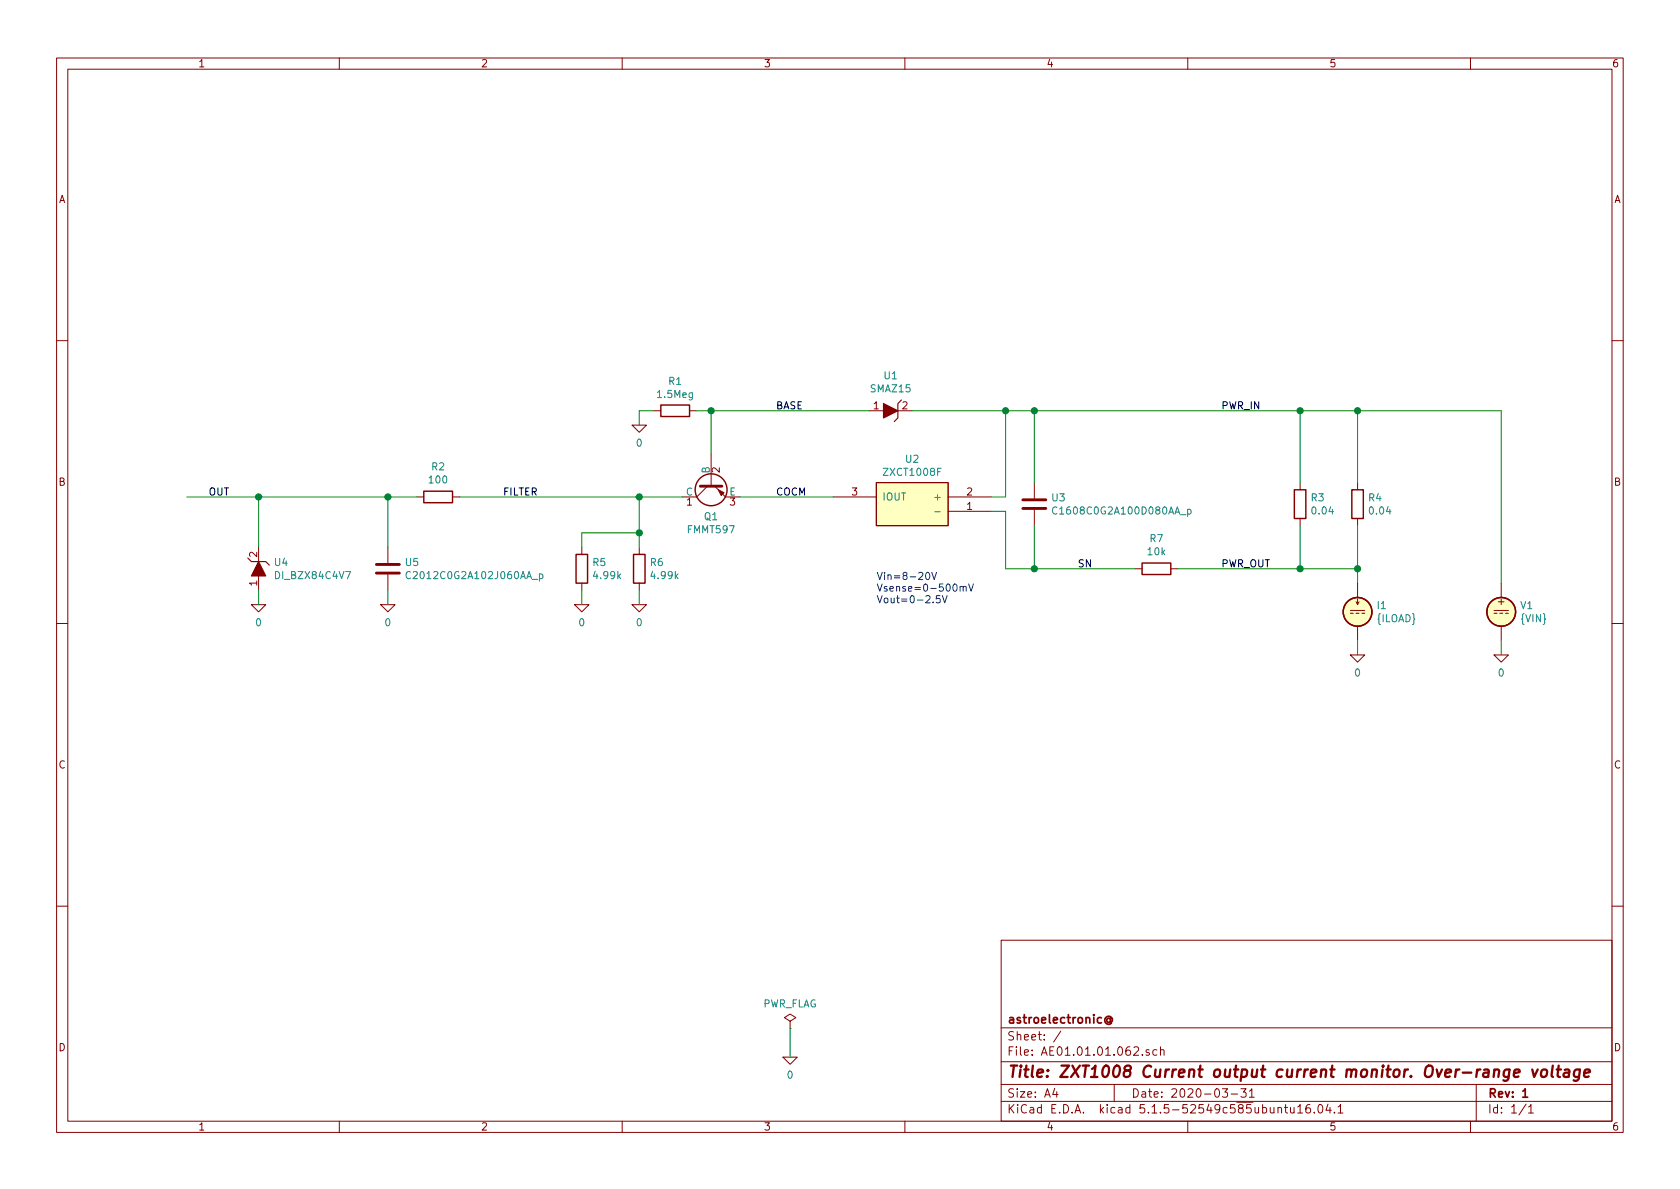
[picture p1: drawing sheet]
EESchema Schematic File Version 4
EELAYER 30 0
EELAYER END
$Descr A4 11693 8268
encoding utf-8
Sheet 1 1
Title "ZXT1008 Current output current monitor. Over-range voltage"
Date "2020-03-31"
Rev "1"
Comp "astroelectronic@"
Comment1 ""
Comment2 ""
Comment3 ""
Comment4 ""
$EndDescr
Wire Wire Line
	8200 3950 9050 3950
Text Label 8500 3950 0    50   ~ 0
PWR_OUT
Text Notes 6100 4200 0    50   ~ 0
Vin=8-20V\nVsense=0-500mV\nVout=0-2.5V
Wire Wire Line
	9050 3950 9050 3650
Connection ~ 9050 3950
Wire Wire Line
	9450 3650 9450 3950
Connection ~ 9450 3950
Wire Wire Line
	9450 2850 9450 3350
Connection ~ 9050 2850
Connection ~ 9450 2850
Wire Wire Line
	6900 3450 7000 3450
Wire Wire Line
	6350 2850 7000 2850
Text Label 8500 2850 0    50   ~ 0
PWR_IN
Wire Wire Line
	7000 3450 7000 2850
Wire Wire Line
	7200 2850 7200 3350
Connection ~ 7200 2850
Wire Wire Line
	5150 3450 5800 3450
Text Label 7500 3950 0    50   ~ 0
SN
Wire Wire Line
	4950 3150 4950 2850
Wire Wire Line
	4850 2850 4950 2850
Connection ~ 4950 2850
Wire Wire Line
	4550 2850 4450 2850
Wire Wire Line
	4450 2850 4450 2950
Wire Wire Line
	4450 3450 4450 3700
Connection ~ 4450 3450
Wire Wire Line
	4050 4200 4050 4100
Wire Wire Line
	4450 4200 4450 4100
Wire Wire Line
	2700 3450 2700 3800
Wire Wire Line
	2700 4200 2700 4100
Wire Wire Line
	3200 3450 4450 3450
Wire Wire Line
	4450 3700 4050 3700
Wire Wire Line
	4050 3700 4050 3800
Connection ~ 4450 3700
Connection ~ 2700 3450
Text Label 3500 3450 0    50   ~ 0
FILTER
Text Label 1450 3450 0    50   ~ 0
OUT
Text Label 5400 3450 0    50   ~ 0
COCM
Wire Wire Line
	10450 2850 10450 4050
Wire Wire Line
	9450 4550 9450 4450
Wire Wire Line
	10450 4550 10450 4450
Text Label 5400 2850 0    50   ~ 0
BASE
Wire Wire Line
	1300 3450 1800 3450
Wire Wire Line
	1800 3800 1800 3450
Connection ~ 1800 3450
Wire Wire Line
	1800 4200 1800 4100
Wire Wire Line
	9050 3950 9450 3950
Wire Wire Line
	9450 3950 9450 4050
Wire Wire Line
	9050 2850 9450 2850
Wire Wire Line
	9450 2850 10450 2850
Wire Wire Line
	7200 3950 7900 3950
Wire Wire Line
	7200 2850 9050 2850
Wire Wire Line
	7000 2850 7200 2850
Wire Wire Line
	4950 2850 6050 2850
Wire Wire Line
	4450 3450 4750 3450
Wire Wire Line
	4450 3700 4450 3800
Wire Wire Line
	2700 3450 2900 3450
Wire Wire Line
	1800 3450 2700 3450
$Comp
L pspice:0 #GND0101
U 1 1
P 5500 7350
F 0 "#GND0101" H 5500 7250 50  0001 C CNN
F 1 "0" H 5500 7227 50  0000 C CNN
F 2 "" H 5500 7350 50  0001 C CNN
F 3 "~" H 5500 7350 50  0001 C CNN
	1    5500 7350
	1    0    0    -1  
$EndComp
$Comp
L power:PWR_FLAG #FLG0101
U 1 1
P 5500 7150
F 0 "#FLG0101" H 5500 7225 50  0001 C CNN
F 1 "PWR_FLAG" H 5500 7323 50  0000 C CNN
F 2 "" H 5500 7150 50  0001 C CNN
F 3 "~" H 5500 7150 50  0001 C CNN
	1    5500 7150
	1    0    0    -1  
$EndComp
Wire Wire Line
	5500 7350 5500 7150
$Comp
L pspice:0 #GND0102
U 1 1
P 9450 4550
F 0 "#GND0102" H 9450 4450 50  0001 C CNN
F 1 "0" H 9450 4427 50  0000 C CNN
F 2 "" H 9450 4550 50  0001 C CNN
F 3 "~" H 9450 4550 50  0001 C CNN
	1    9450 4550
	1    0    0    -1  
$EndComp
$Comp
L pspice:0 #GND0103
U 1 1
P 10450 4550
F 0 "#GND0103" H 10450 4450 50  0001 C CNN
F 1 "0" H 10450 4427 50  0000 C CNN
F 2 "" H 10450 4550 50  0001 C CNN
F 3 "~" H 10450 4550 50  0001 C CNN
	1    10450 4550
	1    0    0    -1  
$EndComp
$Comp
L pspice:0 #GND0104
U 1 1
P 4450 4200
F 0 "#GND0104" H 4450 4100 50  0001 C CNN
F 1 "0" H 4450 4077 50  0000 C CNN
F 2 "" H 4450 4200 50  0001 C CNN
F 3 "~" H 4450 4200 50  0001 C CNN
	1    4450 4200
	1    0    0    -1  
$EndComp
$Comp
L pspice:0 #GND0105
U 1 1
P 4050 4200
F 0 "#GND0105" H 4050 4100 50  0001 C CNN
F 1 "0" H 4050 4077 50  0000 C CNN
F 2 "" H 4050 4200 50  0001 C CNN
F 3 "~" H 4050 4200 50  0001 C CNN
	1    4050 4200
	1    0    0    -1  
$EndComp
$Comp
L pspice:0 #GND0106
U 1 1
P 2700 4200
F 0 "#GND0106" H 2700 4100 50  0001 C CNN
F 1 "0" H 2700 4077 50  0000 C CNN
F 2 "" H 2700 4200 50  0001 C CNN
F 3 "~" H 2700 4200 50  0001 C CNN
	1    2700 4200
	1    0    0    -1  
$EndComp
$Comp
L pspice:0 #GND0107
U 1 1
P 1800 4200
F 0 "#GND0107" H 1800 4100 50  0001 C CNN
F 1 "0" H 1800 4077 50  0000 C CNN
F 2 "" H 1800 4200 50  0001 C CNN
F 3 "~" H 1800 4200 50  0001 C CNN
	1    1800 4200
	1    0    0    -1  
$EndComp
$Comp
L pspice:0 #GND0108
U 1 1
P 4450 2950
F 0 "#GND0108" H 4450 2850 50  0001 C CNN
F 1 "0" H 4450 2827 50  0000 C CNN
F 2 "" H 4450 2950 50  0001 C CNN
F 3 "~" H 4450 2950 50  0001 C CNN
	1    4450 2950
	1    0    0    -1  
$EndComp
$Comp
L AE01.17.01.000:ZXCT1008F U2
U 1 1
P 6350 3500
F 0 "U2" H 6350 3815 50  0000 C CNN
F 1 "ZXCT1008F" H 6350 3724 50  0000 C CNN
F 2 "" H 6100 3050 50  0001 L BNN
F 3 "~" H 6100 2950 50  0001 L BNN
F 4 "X" H 6350 3500 50  0001 C CNN "Spice_Primitive"
F 5 "ZXCT1008F" H 6350 3500 50  0001 C CNN "Spice_Model"
F 6 "Y" H 6350 3500 50  0001 C CNN "Spice_Netlist_Enabled"
F 7 "models/ZXCT1008.spice.txt" H 6350 3500 50  0001 C CNN "Spice_Lib_File"
	1    6350 3500
	1    0    0    -1  
$EndComp
Wire Wire Line
	9050 2850 9050 3350
$Comp
L Device:R R3
U 1 1
P 9050 3500
F 0 "R3" H 9120 3546 50  0000 L CNN
F 1 "0.04" H 9120 3455 50  0000 L CNN
F 2 "" V 8980 3500 50  0001 C CNN
F 3 "~" H 9050 3500 50  0001 C CNN
F 4 "R" H 9050 3500 50  0001 C CNN "Spice_Primitive"
F 5 "0.04" H 9050 3500 50  0001 C CNN "Spice_Model"
F 6 "Y" H 9050 3500 50  0001 C CNN "Spice_Netlist_Enabled"
	1    9050 3500
	1    0    0    -1  
$EndComp
$Comp
L Device:R R4
U 1 1
P 9450 3500
F 0 "R4" H 9520 3546 50  0000 L CNN
F 1 "0.04" H 9520 3455 50  0000 L CNN
F 2 "" V 9380 3500 50  0001 C CNN
F 3 "~" H 9450 3500 50  0001 C CNN
F 4 "R" H 9450 3500 50  0001 C CNN "Spice_Primitive"
F 5 "0.04" H 9450 3500 50  0001 C CNN "Spice_Model"
F 6 "Y" H 9450 3500 50  0001 C CNN "Spice_Netlist_Enabled"
	1    9450 3500
	1    0    0    -1  
$EndComp
$Comp
L Device:R R7
U 1 1
P 8050 3950
F 0 "R7" V 8257 3950 50  0000 C CNN
F 1 "10k" V 8166 3950 50  0000 C CNN
F 2 "" V 7980 3950 50  0001 C CNN
F 3 "~" H 8050 3950 50  0001 C CNN
F 4 "R" H 8050 3950 50  0001 C CNN "Spice_Primitive"
F 5 "10k" H 8050 3950 50  0001 C CNN "Spice_Model"
F 6 "Y" H 8050 3950 50  0001 C CNN "Spice_Netlist_Enabled"
	1    8050 3950
	0    -1   -1   0   
$EndComp
$Comp
L Device:C U3
U 1 1
P 7200 3500
F 0 "U3" H 7315 3546 50  0000 L CNN
F 1 "C1608C0G2A100D080AA_p" H 7315 3455 50  0000 L CNN
F 2 "" H 7238 3350 50  0001 C CNN
F 3 "~" H 7200 3500 50  0001 C CNN
F 4 "X" H 7200 3500 50  0001 C CNN "Spice_Primitive"
F 5 "C1608C0G2A100D080AA_p" H 7200 3500 50  0001 C CNN "Spice_Model"
F 6 "Y" H 7200 3500 50  0001 C CNN "Spice_Netlist_Enabled"
F 7 "models/C1608C0G2A100D080AA_p.mod" H 7200 3500 50  0001 C CNN "Spice_Lib_File"
	1    7200 3500
	1    0    0    -1  
$EndComp
$Comp
L Device:R R1
U 1 1
P 4700 2850
F 0 "R1" V 4493 2850 50  0000 C CNN
F 1 "1.5Meg" V 4584 2850 50  0000 C CNN
F 2 "" V 4630 2850 50  0001 C CNN
F 3 "~" H 4700 2850 50  0001 C CNN
F 4 "R" H 4700 2850 50  0001 C CNN "Spice_Primitive"
F 5 "1.5Meg" H 4700 2850 50  0001 C CNN "Spice_Model"
F 6 "Y" H 4700 2850 50  0001 C CNN "Spice_Netlist_Enabled"
	1    4700 2850
	0    1    1    0   
$EndComp
$Comp
L Device:R R5
U 1 1
P 4050 3950
F 0 "R5" H 4120 3996 50  0000 L CNN
F 1 "4.99k" H 4120 3905 50  0000 L CNN
F 2 "" V 3980 3950 50  0001 C CNN
F 3 "~" H 4050 3950 50  0001 C CNN
F 4 "R" H 4050 3950 50  0001 C CNN "Spice_Primitive"
F 5 "4.99k" H 4050 3950 50  0001 C CNN "Spice_Model"
F 6 "Y" H 4050 3950 50  0001 C CNN "Spice_Netlist_Enabled"
	1    4050 3950
	1    0    0    -1  
$EndComp
$Comp
L Device:R R6
U 1 1
P 4450 3950
F 0 "R6" H 4520 3996 50  0000 L CNN
F 1 "4.99k" H 4520 3905 50  0000 L CNN
F 2 "" V 4380 3950 50  0001 C CNN
F 3 "~" H 4450 3950 50  0001 C CNN
F 4 "R" H 4450 3950 50  0001 C CNN "Spice_Primitive"
F 5 "4.99k" H 4450 3950 50  0001 C CNN "Spice_Model"
F 6 "Y" H 4450 3950 50  0001 C CNN "Spice_Netlist_Enabled"
	1    4450 3950
	1    0    0    -1  
$EndComp
$Comp
L Device:R R2
U 1 1
P 3050 3450
F 0 "R2" V 3257 3450 50  0000 C CNN
F 1 "100" V 3166 3450 50  0000 C CNN
F 2 "" V 2980 3450 50  0001 C CNN
F 3 "~" H 3050 3450 50  0001 C CNN
F 4 "R" H 3050 3450 50  0001 C CNN "Spice_Primitive"
F 5 "100" H 3050 3450 50  0001 C CNN "Spice_Model"
F 6 "Y" H 3050 3450 50  0001 C CNN "Spice_Netlist_Enabled"
	1    3050 3450
	0    -1   -1   0   
$EndComp
$Comp
L Device:C U5
U 1 1
P 2700 3950
F 0 "U5" H 2815 3996 50  0000 L CNN
F 1 "C2012C0G2A102J060AA_p" H 2815 3905 50  0000 L CNN
F 2 "" H 2738 3800 50  0001 C CNN
F 3 "~" H 2700 3950 50  0001 C CNN
F 4 "X" H 2700 3950 50  0001 C CNN "Spice_Primitive"
F 5 "C2012C0G2A102J060AA_p" H 2700 3950 50  0001 C CNN "Spice_Model"
F 6 "Y" H 2700 3950 50  0001 C CNN "Spice_Netlist_Enabled"
F 7 "models/C2012C0G2A102J060AA_p.mod" H 2700 3950 50  0001 C CNN "Spice_Lib_File"
	1    2700 3950
	1    0    0    -1  
$EndComp
$Comp
L AE01.17.01.000:FMMT597 Q1
U 1 1
P 4950 3350
F 0 "Q1" V 5185 3350 50  0000 C CNN
F 1 "FMMT597" V 5276 3350 50  0000 C CNN
F 2 "" H 5150 3150 50  0001 L BNN
F 3 "~" H 5150 3050 50  0001 L BNN
F 4 "Q" H 4950 3350 50  0001 C CNN "Spice_Primitive"
F 5 "FMMT597" H 4950 3350 50  0001 C CNN "Spice_Model"
F 6 "Y" H 4950 3350 50  0001 C CNN "Spice_Netlist_Enabled"
F 7 "models/FMMT597.spice.txt" H 4950 3350 50  0001 C CNN "Spice_Lib_File"
	1    4950 3350
	0    -1   1    0   
$EndComp
$Comp
L Simulation_SPICE:IDC I1
U 1 1
P 9450 4250
F 0 "I1" H 9580 4296 50  0000 L CNN
F 1 "{ILOAD}" H 9580 4205 50  0000 L CNN
F 2 "" H 9450 4250 50  0001 C CNN
F 3 "~" H 9450 4250 50  0001 C CNN
F 4 "Y" H 9450 4250 50  0001 L CNN "Spice_Netlist_Enabled"
F 5 "I" H 9450 4250 50  0001 L CNN "Spice_Primitive"
	1    9450 4250
	1    0    0    -1  
$EndComp
$Comp
L Simulation_SPICE:VDC V1
U 1 1
P 10450 4250
F 0 "V1" H 10580 4296 50  0000 L CNN
F 1 "{VIN}" H 10580 4205 50  0000 L CNN
F 2 "" H 10450 4250 50  0001 C CNN
F 3 "~" H 10450 4250 50  0001 C CNN
F 4 "Y" H 10450 4250 50  0001 L CNN "Spice_Netlist_Enabled"
F 5 "V" H 10450 4250 50  0001 L CNN "Spice_Primitive"
	1    10450 4250
	1    0    0    -1  
$EndComp
$Comp
L AE01.17.01.000:SMAZ15 U1
U 1 1
P 6200 2850
F 0 "U1" H 6200 2609 50  0000 C CNN
F 1 "SMAZ15" H 6200 2700 50  0000 C CNN
F 2 "" H 6300 2650 50  0001 L BNN
F 3 "~" H 6300 2550 50  0001 L BNN
F 4 "X" H 6200 2850 50  0001 C CNN "Spice_Primitive"
F 5 "SMAZ15" H 6200 2850 50  0001 C CNN "Spice_Model"
F 6 "Y" H 6200 2850 50  0001 C CNN "Spice_Netlist_Enabled"
F 7 "models/SMAZ15.spice.txt" H 6200 2850 50  0001 C CNN "Spice_Lib_File"
	1    6200 2850
	-1   0    0    1   
$EndComp
Wire Wire Line
	7200 3650 7200 3950
Wire Wire Line
	7200 3950 7000 3950
Wire Wire Line
	7000 3950 7000 3550
Wire Wire Line
	7000 3550 6900 3550
Connection ~ 7200 3950
$Comp
L AE01.17.01.000:DI_BZX84C4V7 U4
U 1 1
P 1800 3950
F 0 "U4" V 1754 4054 50  0000 L CNN
F 1 "DI_BZX84C4V7" V 1845 4054 50  0000 L CNN
F 2 "" H 1800 3950 50  0001 C CNN
F 3 "~" H 1800 3950 50  0001 C CNN
F 4 "X" H 1800 3950 50  0001 C CNN "Spice_Primitive"
F 5 "DI_BZX84C4V7" H 1800 3950 50  0001 C CNN "Spice_Model"
F 6 "Y" H 1800 3950 50  0001 C CNN "Spice_Netlist_Enabled"
F 7 "models/BZX84C4V7.spice.txt" H 1800 3950 50  0001 C CNN "Spice_Lib_File"
	1    1800 3950
	0    1    1    0   
$EndComp
Connection ~ 7000 2850
$EndSCHEMATC
